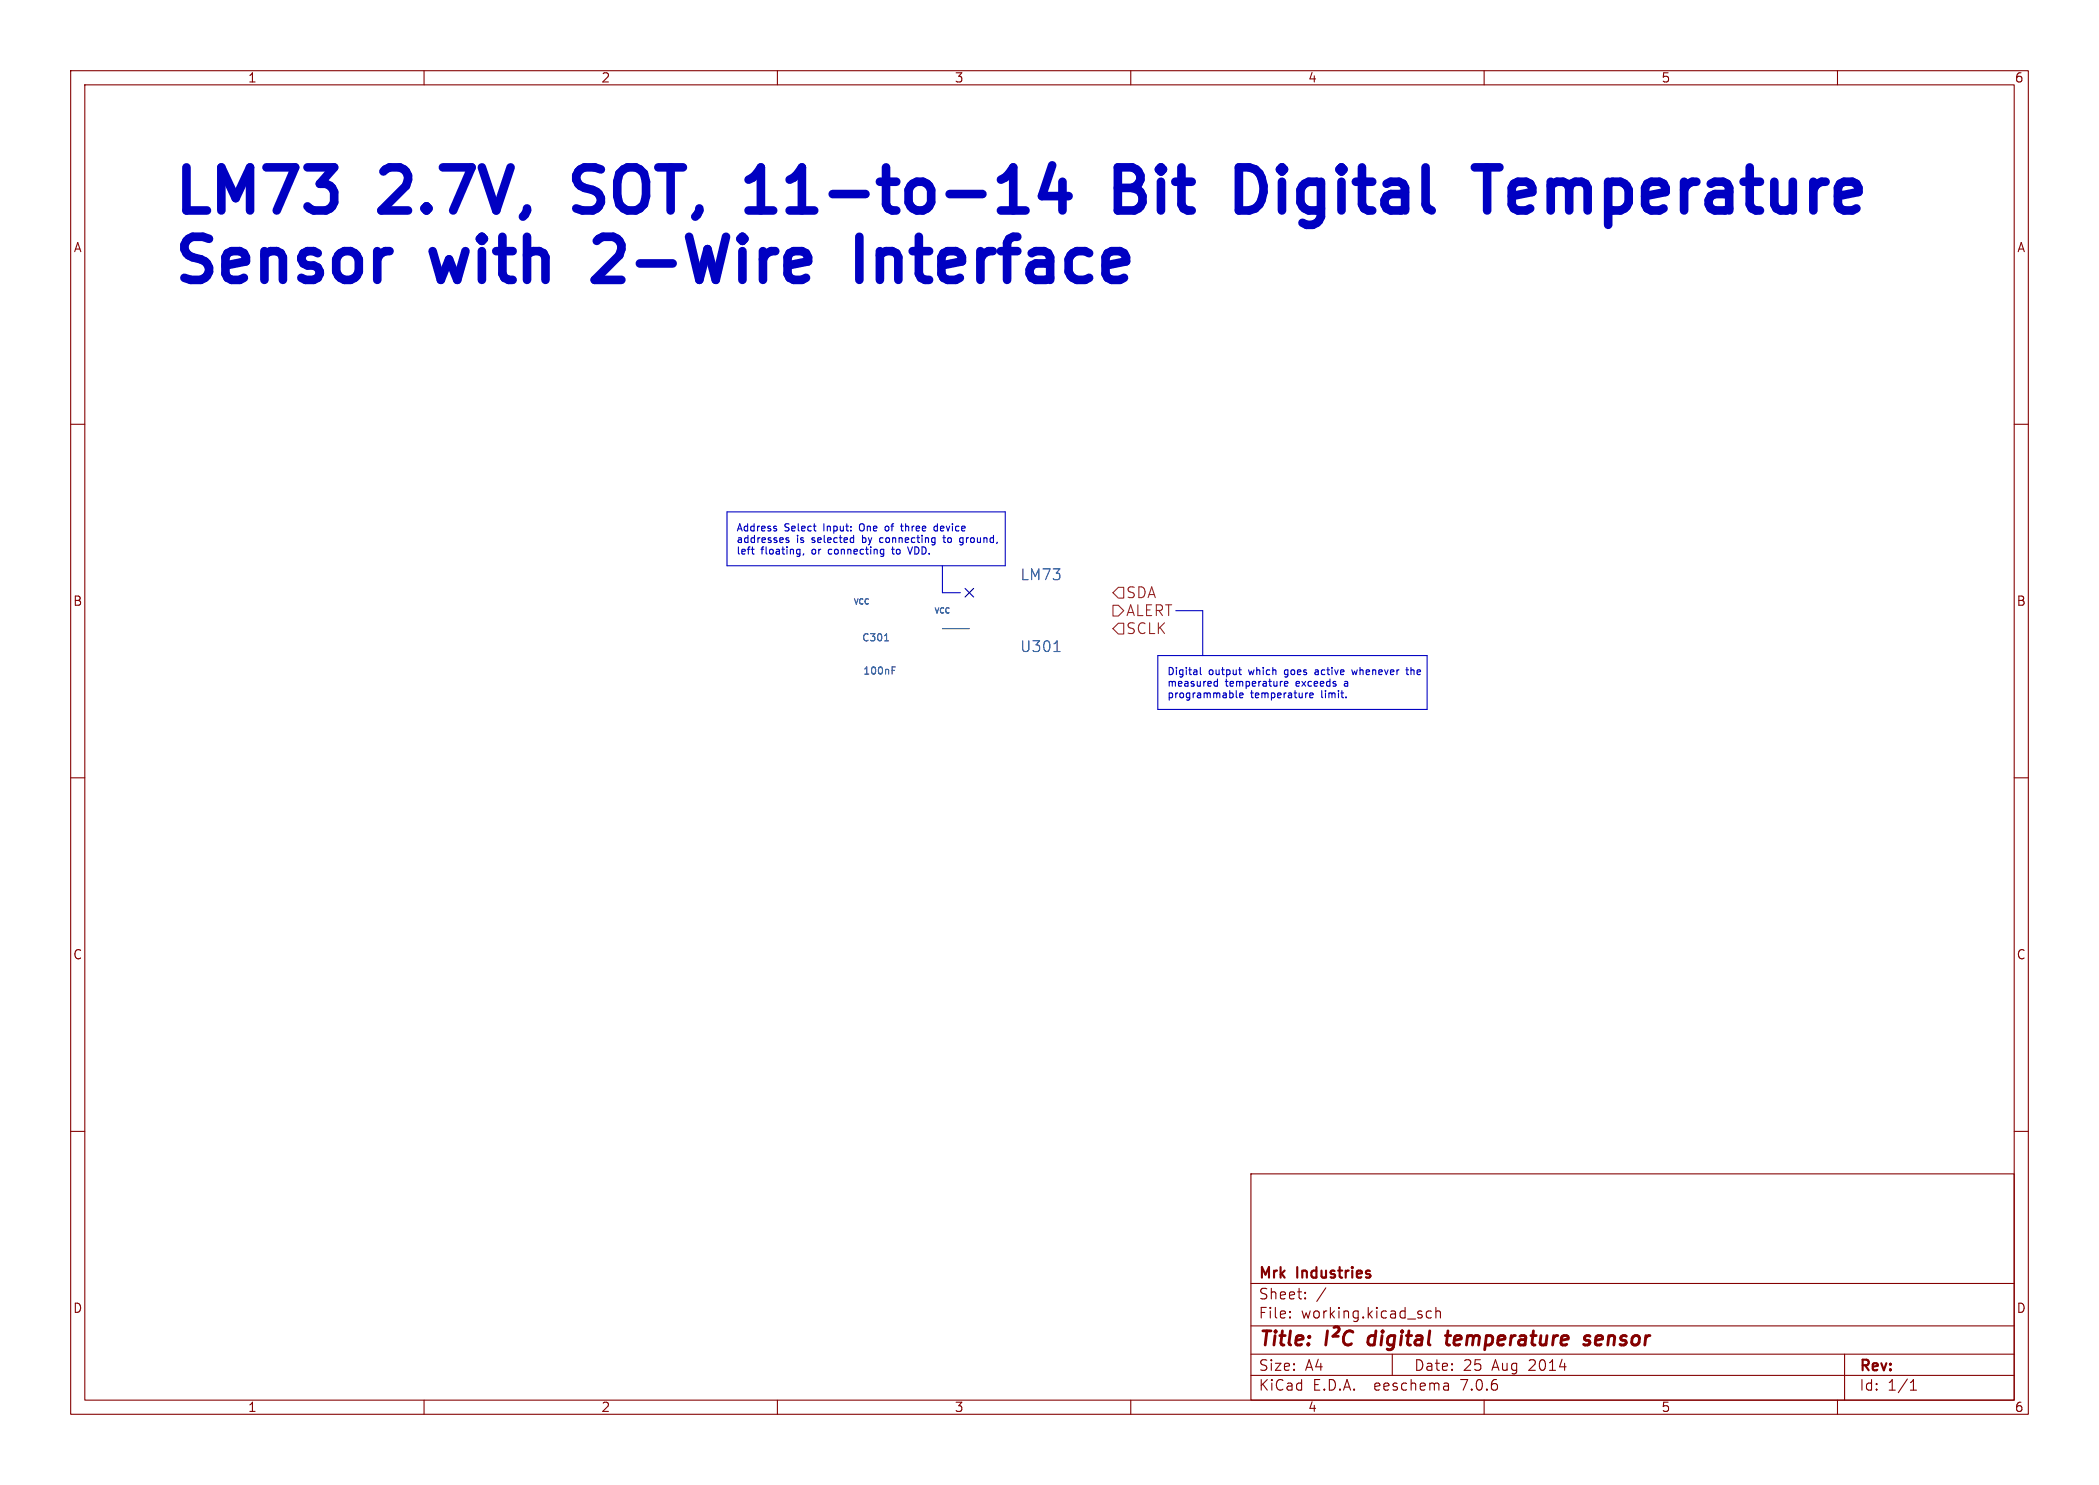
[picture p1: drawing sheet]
<svg xmlns="http://www.w3.org/2000/svg" width="297mm" height="210mm" viewBox="0 0 297 210" stroke-linecap="round" stroke-linejoin="round" font-family="sans-serif">
<g fill="none" stroke="#840000" stroke-width=".15">
<path d="M10 10h277v190h-277zM12 12h273v186h-273zM60 10v2M110 10v2M160 10v2M210 10v2M260 10v2M10 60h2M285 60h2M10 110h2M285 110h2M10 160h2"/>
<path d="M285 160h2M177 166h108v32h-108zM60 198v2M110 198v2M160 198v2M177 194.5h108M177 191.5h108M177 187.5h108M177 181.5h108M182.5 186.3h.1l-.1 .1M182.5 186.3v.1M182.5 185.5v.1"/>
<path d="M182.5 185.5h.1l-.1 .1M184.7 183.6v.1M184.7 183.6h-.1l.1 .1M184.7 182.8v.1M184.7 182.8h-.1l.1 .1M187.6 182.1l-1.3 2M197 191.5v3M202.5 185.5l-.4-.1-.3 .3v.4l.2 .2 .1 .1 .4-.1M203.2 185.5a.37 .37 0 0 1 .6 .1v.8M203.2 184.9v1.5M204.9 195.7l.1 .9M205 196.5l-.2 .1"/>
<path d="M205 196h-.2M210 198v2M260 198v2M261 191.5v6.5M270.3 196.6h.9M270.3 195.5l.4-.4v1.5"/>
</g>
<path d="M187.8 188.2l-.2 2M189.4 187.7l.1 .2-.2 .4-.7 .7h.8M191.4 188.4a.8 .8 0 0 0-.8-.1 .8 .8 0 0 0-.5 .8 .76 .76 0 0 0 .1 .9 .76 .76 0 0 0 .9 .1l.1-.1M193.7 189.1l-.2 .7 .2 .3 .2 .1M204.5 188.9h.8M204.9 188.2l-.2 1.7v.2l.4 .1M225 189a.49 .49 0 0 0-.8 .3l.1 .1 .6 .2 .1 .2-.2 .3-.2 .1-.5-.1M225.9 189l-.1 .2-.1 .7 .1 .2 .2 .1M226.7 189.4l-.9 .1" fill="none" stroke="#840000" stroke-width=".4"/>
<path d="M157.5 83.8l.7-.7h.8v1.5h-.8zM157.5 85.6h.7l.8 .8-.8 .7h-.7zM158.2 88.1h.8v1.6h-.8l-.7-.8z" fill="none" stroke="#725600" stroke-width=".15"/>
<g fill="none" stroke="#0000c2" stroke-width=".15">
<path d="M102.9 72.4h39.3v7.6h-39.3zM106.3 77.7h.4M106.5 78.2l.2 .2M109.8 74.7l.1 .2-.1 .2M109.8 74.4l.1 .1M111.6 76.1l-.2-.1-.2 .2 .1 .1 .3 .1v.3h-.4M112.9 77.7h.3M113.2 78.3l-.3 .1M113.2 77.7v.8l-.2 .2M113.7 78.3l-.1 .2M115.1 74.4h.4M115.4 75.1h.1"/>
<path d="M117.3 77.8v.5M120.7 76l.1 .1M120.8 75.7v1M120.8 76.7h-.1M121.7 74.2v.7M122 75.7v1M122 76.7h.1M122.1 76l-.1 .1M124.8 77.7h.2M124.9 76l-.3 .1-.1 .1v.4l.4 .1M125 78.3l-.2 .1M125 77.7v.8l-.1 .2"/>
<path d="M125.6 74.4l-.3 .1-.1 .1 .1 .4 .3 .1M126.2 77.7h.3M126.3 77.3v.9l.2 .2M127.4 74.4h.4M127.6 75l.2 .1M128.4 77.3l.4 1.1 .3-1.1M132.6 74.5l-.3-.1-.1 .2 .1 .4h.3M132.6 74.1v1M133.4 76h.4M133.6 75.7v.9l.2 .1M136 76l.3 .1M136.3 76.7h-.3"/>
<path d="M136.3 76v.9l-.2 .2M133.3 80v3.8h2.6M163.8 92.7h38.1v7.6h-38.1zM166.4 86.4h3.8v6.3M169.8 94.4v.9l.2 .1M171.8 96.8l.2 .2h.3M172.3 96v1M172.3 96.4h-.3l-.2 .2M174.9 97.7v.8l.2 .2M175.3 94.7h.4M175.4 98.3l.5-.1-.1-.2h-.2l-.2 .1 .1 .5h.3M175.5 95.4h.2"/>
<path d="M181.7 96.7l.5-.1v-.2h-.3l-.2 .1 .1 .5h.4M181.8 94.8v.5M185.3 98.3l.5-.1v-.2h-.3l-.2 .1 .1 .5h.4M186.4 94.7l-.3 .1M186.4 95h-.2l-.1 .2v.2h.3M190.3 96.7v.3M190.5 98.6v.1M191.3 94.7l.2 .7 .2-.5 .2 .5M198.9 94.7h.4M199.1 94.4v.9l.2 .1M199.6 94.4v1M199.8 94.7l-.2 .1"/>
</g>
<g fill="none" stroke="#0000c2" stroke-width="1.2">
<path d="M81.5 29.5l.9 .3M81.8 24.3l-.3 .5v.6l.3 .6M87.6 36.1l-3.4 3.5h3.7M105.9 29.8h3.5M106.5 25.1l.6-.6 .6-.8v6.1M121.6 33.5v6.1M148.9 23.4l-1.5 4.3h3.8M150.3 25.7v4.1M158.2 23.7h2a1.48 1.48 0 0 1 1.2 1.4 1.48 1.48 0 0 1-1.2 1.5 1.62 1.62 0 0 1 1.5 1.4 1.62 1.62 0 0 1-1.2 1.8h-2.3zM158.2 26.6h2M181.4 23.7v.6M181.4 25.7v4.1"/>
<path d="M181.4 23.7l-.3 .3 .3 .3M181.4 23.7l.3 .3-.3 .3M213.9 27.7l2.9-.5v-.6l-.3-.6-.6-.3h-1.1l-.6 .3-.3 .6v2.3l.3 .6 .6 .3h1.1l.6-.3"/>
</g>
<path d="M133.3 88.9h3.9" fill="none" stroke="#009600" stroke-width=".15"/>
<path d="M136.6 83.2l1.2 1.2M137.8 83.2l-1.2 1.2" fill="none" stroke="#000084" stroke-width=".15"/>
<path d="M125.2 90.6h.5M126.2 94.8h.4M126.2 94.3h.5M149.1 92.1h.9" fill="none" stroke="#006464" stroke-width=".15"/>
<g font-size="8.5" fill="#0000c2">
<text x="24.1" y="30.6">LM73</text>
<text x="54.7" y="30.6">2.7V,</text>
<text x="84.5" y="30.6">SOT,</text>
<text x="111.3" y="30.6">11-to-14</text>
<text x="165.7" y="30.6">Bit</text>
<text x="185.2" y="30.6">Digital</text>
<text x="221.9" y="30.6">Temperature</text>
<text x="24.1" y="40.4">Sensor</text>
<text x="62" y="40.4">with</text>
<text x="87.4" y="40.4">2-Wire</text>
<text x="126.7" y="40.4">Interface</text>
</g>
<g font-size="2.8" fill="#840000">
<text x="178" y="190.9">Title:</text>
<text x="194.5" y="190.9">digital</text>
<text x="206.3" y="190.9">temperature</text>
<text x="226.6" y="190.9">sensor</text>
</g>
<g font-size="2.1" fill="#006464">
<text x="144.3" y="82.3">LM73</text>
<text x="144.3" y="92.4">U301</text>
</g>
<g font-size="2.1" fill="#725600">
<text x="159.2" y="84.8">SDA</text>
<text x="159.2" y="87.4">ALERT</text>
<text x="159.2" y="89.9">SCLK</text>
</g>
<g font-size="2.1" fill="#840000">
<text x="178" y="184">Sheet:</text>
<text x="178" y="181.2">Mrk</text>
<text x="183.6" y="181.2">Industries</text>
<text x="178" y="186.7">File:</text>
<text x="184.1" y="186.7">working.kicad_sch</text>
<text x="178" y="196.9">KiCad</text>
<text x="178" y="194.1">Size:</text>
<text x="184.7" y="194.1">A4</text>
<text x="185.7" y="196.9">E.D.A.</text>
<text x="194.6" y="196.9">eeschema</text>
<text x="200" y="194.1">Date:</text>
<text x="207" y="196.9">7.0.6</text>
<text x="207" y="194.1">25</text>
<text x="211.2" y="194.1">Aug</text>
<text x="216.5" y="194.1">2014</text>
<text x="263" y="194.3">Rev:</text>
<text x="263" y="196.9">Id:</text>
<text x="267.1" y="196.9">1/1</text>
</g>
<g font-size="1.8" fill="#840000">
<text x="35" y="11.9">1</text>
<text x="85" y="11.9">2</text>
<text x="135" y="11.9">3</text>
<text x="185" y="11.9">4</text>
<text x="235" y="11.9">5</text>
<text x="285" y="11.9">6</text>
<text x="10.3" y="35.9">A</text>
<text x="285.3" y="35.9">A</text>
<text x="10.3" y="85.9">B</text>
<text x="285.3" y="85.9">B</text>
<text x="10.3" y="135.9">C</text>
<text x="285.3" y="135.9">C</text>
<text x="10.3" y="185.9">D</text>
<text x="285.3" y="185.9">D</text>
<text x="35" y="199.9">1</text>
<text x="85" y="199.9">2</text>
<text x="135" y="199.9">3</text>
<text x="185" y="199.9">4</text>
<text x="235" y="199.9">5</text>
<text x="285" y="199.9">6</text>
</g>
<g font-size="1.4" fill="#0000c2">
<text x="104.1" y="75.2">Address</text>
<text x="104.1" y="76.9">addresses</text>
<text x="111" y="75.2">Select</text>
<text x="112.8" y="76.9">is</text>
<text x="115.1" y="76.9">selected</text>
<text x="116.7" y="75.2">Input:</text>
<text x="122.1" y="75.2">One</text>
<text x="122.5" y="76.9">by</text>
<text x="125.2" y="76.9">connecting</text>
<text x="126" y="75.2">of</text>
<text x="128.5" y="75.2">three</text>
<text x="133.4" y="75.2">device</text>
<text x="134.5" y="76.9">to</text>
<text x="137" y="76.9">ground,</text>
<text x="104.1" y="78.5">left</text>
<text x="107.7" y="78.5">floating,</text>
<text x="115.1" y="78.5">or</text>
<text x="117.7" y="78.5">connecting</text>
<text x="127" y="78.5">to</text>
<text x="129.5" y="78.5">VDD.</text>
<text x="165.1" y="95.5">Digital</text>
<text x="171.1" y="95.5">output</text>
<text x="176.9" y="95.5">which</text>
<text x="182.2" y="95.5">goes</text>
<text x="186.8" y="95.5">active</text>
<text x="192.3" y="95.5">whenever</text>
<text x="200.2" y="95.5">the</text>
<text x="165.1" y="97.2">measured</text>
<text x="165.1" y="98.8">programmable</text>
<text x="173.4" y="97.2">temperature</text>
<text x="177" y="98.8">temperature</text>
<text x="183.6" y="97.2">exceeds</text>
<text x="187.2" y="98.8">limit.</text>
<text x="190.7" y="97.2">a</text>
</g>
<g font-size="1.4" fill="#006464">
<text x="121.9" y="90.9">C301</text>
<text x="122" y="95.6">100nF</text>
</g>
<g font-size="1.1" fill="#006464">
<text x="120.7" y="85.7">VCC</text>
<text x="132.1" y="87">VCC</text>
</g>
</svg>
